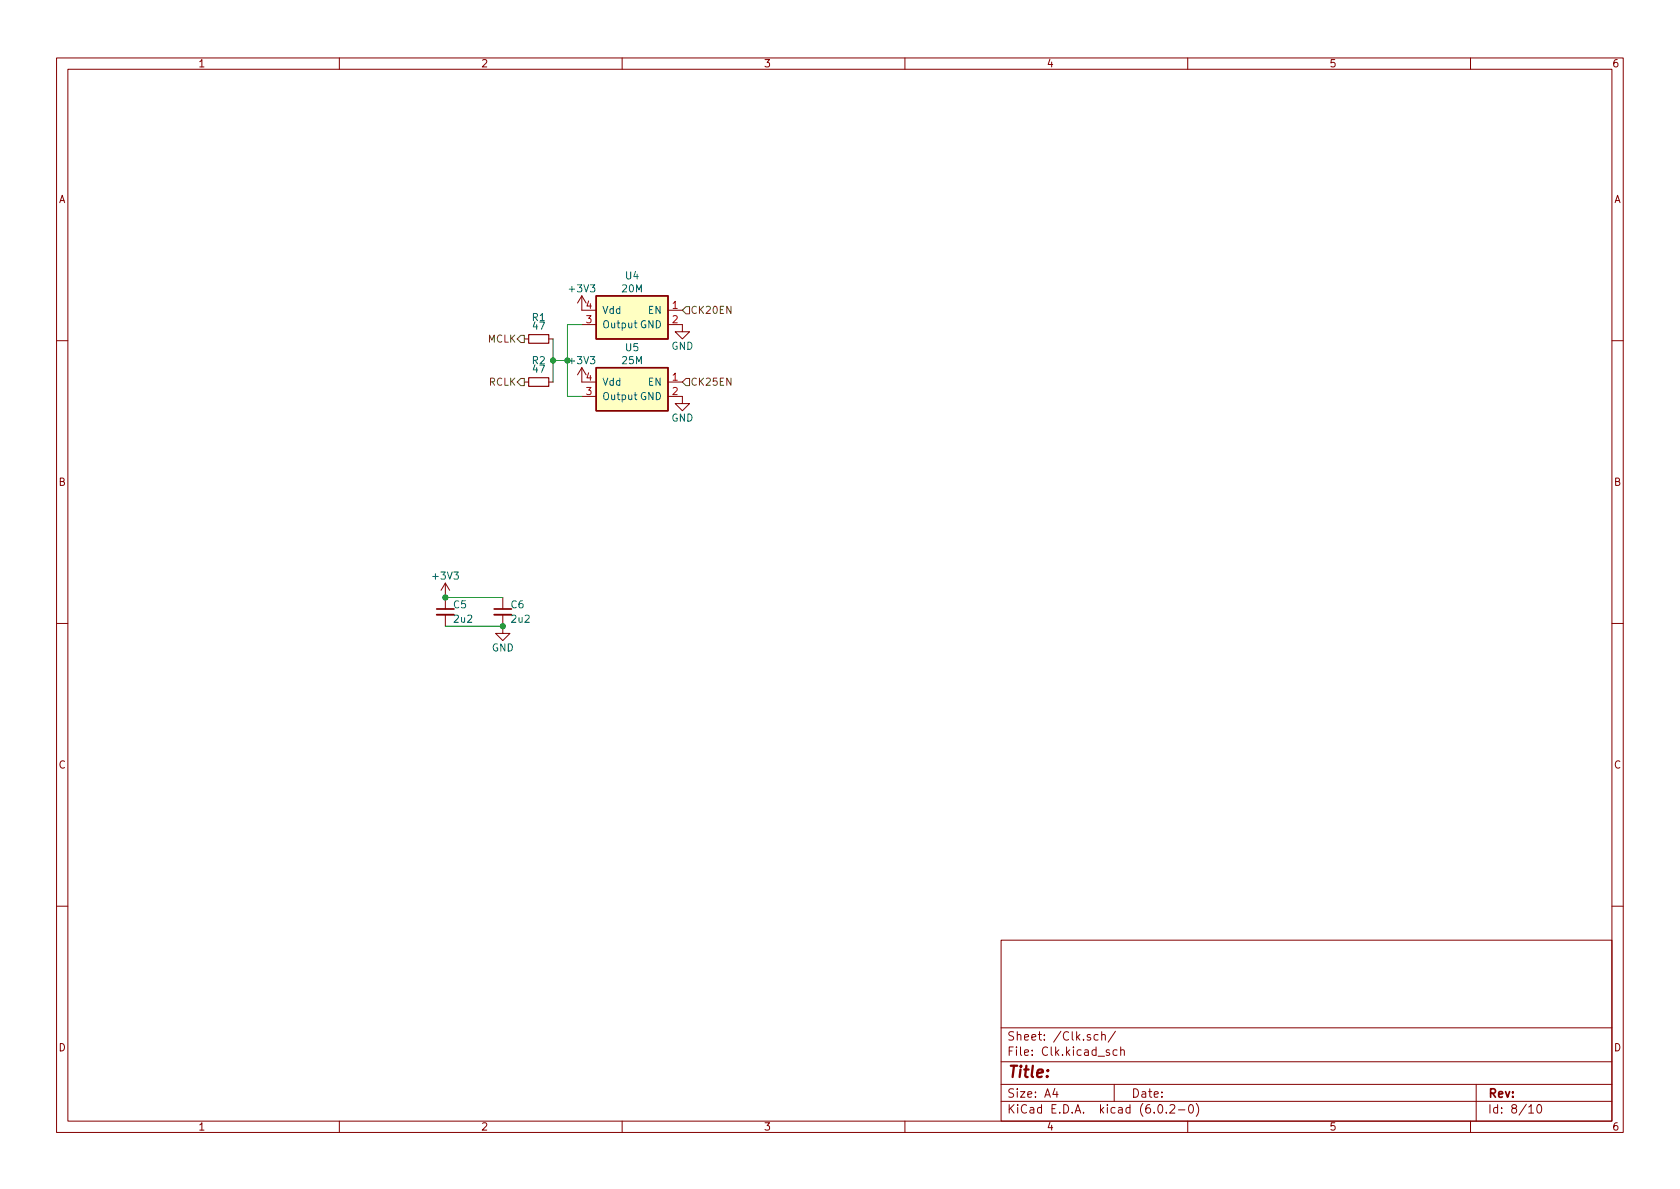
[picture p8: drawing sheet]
(kicad_sch (version 20211123) (generator eeschema)

 (paper "A4")

 (lib_symbols
  (symbol "Device:C_Small" (pin_numbers hide) (pin_names (offset 0.254) hide) (in_bom yes) (on_board yes)
   (property "Reference" "C" (id 0) (at 0.254 1.778 0) (effects (font (size 1.27 1.27)) (justify left)))
   (property "Value" "C_Small" (id 1) (at 0.254 -2.032 0) (effects (font (size 1.27 1.27)) (justify left)))
   (property "Footprint" "" (id 2) (at 0 0 0) (effects (font (size 1.27 1.27)) hide))
   (property "Datasheet" "~" (id 3) (at 0 0 0) (effects (font (size 1.27 1.27)) hide))
   (symbol "C_Small_0_1"
    (polyline (pts (xy -1.524 -0.508) (xy 1.524 -0.508)) (stroke (width 0.3302) (type default) (color 0 0 0 0)) (fill (type none)))
    (polyline (pts (xy -1.524 0.508) (xy 1.524 0.508)) (stroke (width 0.3048) (type default) (color 0 0 0 0)) (fill (type none))))
   (symbol "C_Small_1_1"
    (pin passive line (at 0 2.54 270) (length 2.032) (name "~" (effects (font (size 1.27 1.27)))) (number "1" (effects (font (size 1.27 1.27)))))
    (pin passive line (at 0 -2.54 90) (length 2.032) (name "~" (effects (font (size 1.27 1.27)))) (number "2" (effects (font (size 1.27 1.27)))))))
  (symbol "Device:R_Small" (pin_numbers hide) (pin_names (offset 0.254) hide) (in_bom yes) (on_board yes)
   (property "Reference" "R" (id 0) (at 0.762 0.508 0) (effects (font (size 1.27 1.27)) (justify left)))
   (property "Value" "R_Small" (id 1) (at 0.762 -1.016 0) (effects (font (size 1.27 1.27)) (justify left)))
   (property "Footprint" "" (id 2) (at 0 0 0) (effects (font (size 1.27 1.27)) hide))
   (property "Datasheet" "~" (id 3) (at 0 0 0) (effects (font (size 1.27 1.27)) hide))
   (symbol "R_Small_0_1"
    (rectangle (start -0.762 1.778) (end 0.762 -1.778) (stroke (width 0.2032) (type default) (color 0 0 0 0)) (fill (type none))))
   (symbol "R_Small_1_1"
    (pin passive line (at 0 2.54 270) (length 0.762) (name "~" (effects (font (size 1.27 1.27)))) (number "1" (effects (font (size 1.27 1.27)))))
    (pin passive line (at 0 -2.54 90) (length 0.762) (name "~" (effects (font (size 1.27 1.27)))) (number "2" (effects (font (size 1.27 1.27)))))))
  (symbol "GW_Logic:Oscillator_4P" (pin_names (offset 1.016)) (in_bom yes) (on_board yes)
   (property "Reference" "U" (id 0) (at 0 6.35 0) (effects (font (size 1.27 1.27))))
   (property "Value" "Oscillator_4P" (id 1) (at 0 -3.81 0) (effects (font (size 1.27 1.27))))
   (property "Footprint" "" (id 2) (at 0 0 0) (effects (font (size 1.27 1.27)) hide))
   (property "Datasheet" "" (id 3) (at 0 0 0) (effects (font (size 1.27 1.27)) hide))
   (symbol "Oscillator_4P_0_1"
    (rectangle (start -6.35 5.08) (end 6.35 -2.54) (stroke (width 0.254) (type default) (color 0 0 0 0)) (fill (type background))))
   (symbol "Oscillator_4P_1_1"
    (pin input line (at -8.89 2.54 0) (length 2.54) (name "EN" (effects (font (size 1.27 1.27)))) (number "1" (effects (font (size 1.27 1.27)))))
    (pin power_in line (at -8.89 0 0) (length 2.54) (name "GND" (effects (font (size 1.27 1.27)))) (number "2" (effects (font (size 1.27 1.27)))))
    (pin output line (at 8.89 0 180) (length 2.54) (name "Output" (effects (font (size 1.27 1.27)))) (number "3" (effects (font (size 1.27 1.27)))))
    (pin power_in line (at 8.89 2.54 180) (length 2.54) (name "Vdd" (effects (font (size 1.27 1.27)))) (number "4" (effects (font (size 1.27 1.27)))))))
  (symbol "power:+3V3" (power) (pin_names (offset 0)) (in_bom yes) (on_board yes)
   (property "Reference" "#PWR" (id 0) (at 0 -3.81 0) (effects (font (size 1.27 1.27)) hide))
   (property "Value" "+3V3" (id 1) (at 0 3.556 0) (effects (font (size 1.27 1.27))))
   (property "Footprint" "" (id 2) (at 0 0 0) (effects (font (size 1.27 1.27)) hide))
   (property "Datasheet" "" (id 3) (at 0 0 0) (effects (font (size 1.27 1.27)) hide))
   (symbol "+3V3_0_1"
    (polyline (pts (xy -0.762 1.27) (xy 0 2.54)) (stroke (width 0) (type default) (color 0 0 0 0)) (fill (type none)))
    (polyline (pts (xy 0 0) (xy 0 2.54)) (stroke (width 0) (type default) (color 0 0 0 0)) (fill (type none)))
    (polyline (pts (xy 0 2.54) (xy 0.762 1.27)) (stroke (width 0) (type default) (color 0 0 0 0)) (fill (type none))))
   (symbol "+3V3_1_1"
    (pin power_in line (at 0 0 90) (length 0) hide (name "+3V3" (effects (font (size 1.27 1.27)))) (number "1" (effects (font (size 1.27 1.27)))))))
  (symbol "power:GND" (power) (pin_names (offset 0)) (in_bom yes) (on_board yes)
   (property "Reference" "#PWR" (id 0) (at 0 -6.35 0) (effects (font (size 1.27 1.27)) hide))
   (property "Value" "GND" (id 1) (at 0 -3.81 0) (effects (font (size 1.27 1.27))))
   (property "Footprint" "" (id 2) (at 0 0 0) (effects (font (size 1.27 1.27)) hide))
   (property "Datasheet" "" (id 3) (at 0 0 0) (effects (font (size 1.27 1.27)) hide))
   (symbol "GND_0_1"
    (polyline (pts (xy 0 0) (xy 0 -1.27) (xy 1.27 -1.27) (xy 0 -2.54) (xy -1.27 -1.27) (xy 0 -1.27)) (stroke (width 0) (type default) (color 0 0 0 0)) (fill (type none))))
   (symbol "GND_1_1"
    (pin power_in line (at 0 0 270) (length 0) hide (name "GND" (effects (font (size 1.27 1.27)))) (number "1" (effects (font (size 1.27 1.27))))))))

 (junction (at 97.79 63.5) (diameter 0) (color 0 0 0 0))
 (junction (at 100.33 63.5) (diameter 0) (color 0 0 0 0))
 (junction (at 88.9 110.49) (diameter 0) (color 0 0 0 0))
 (junction (at 78.74 105.41) (diameter 0) (color 0 0 0 0))

 (wire (pts (xy 78.74 110.49) (xy 88.9 110.49)) (stroke (width 0) (type default) (color 0 0 0 0)))
 (wire (pts (xy 100.33 69.85) (xy 100.33 63.5)) (stroke (width 0) (type default) (color 0 0 0 0)))
 (wire (pts (xy 97.79 63.5) (xy 100.33 63.5)) (stroke (width 0) (type default) (color 0 0 0 0)))
 (wire (pts (xy 100.33 57.15) (xy 102.87 57.15)) (stroke (width 0) (type default) (color 0 0 0 0)))
 (wire (pts (xy 97.79 67.31) (xy 97.79 63.5)) (stroke (width 0) (type default) (color 0 0 0 0)))
 (wire (pts (xy 78.74 105.41) (xy 88.9 105.41)) (stroke (width 0) (type default) (color 0 0 0 0)))
 (wire (pts (xy 97.79 63.5) (xy 97.79 59.69)) (stroke (width 0) (type default) (color 0 0 0 0)))
 (wire (pts (xy 100.33 63.5) (xy 100.33 57.15)) (stroke (width 0) (type default) (color 0 0 0 0)))
 (wire (pts (xy 102.87 69.85) (xy 100.33 69.85)) (stroke (width 0) (type default) (color 0 0 0 0)))

 (hierarchical_label "CK25EN" (shape input) (at 120.65 67.31 0) (effects (font (size 1.27 1.27)) (justify left)))
 (hierarchical_label "RCLK" (shape output) (at 92.71 67.31 180) (effects (font (size 1.27 1.27)) (justify right)))
 (hierarchical_label "CK20EN" (shape input) (at 120.65 54.61 0) (effects (font (size 1.27 1.27)) (justify left)))
 (hierarchical_label "MCLK" (shape output) (at 92.71 59.69 180) (effects (font (size 1.27 1.27)) (justify right)))

 (symbol (lib_id "Device:C_Small") (at 78.74 107.95 0) (unit 1) (in_bom yes) (on_board yes)
  (property "Reference" "C5" (id 0) (at 80.01 106.68 0) (effects (font (size 1.27 1.27)) (justify left)))
  (property "Value" "2u2" (id 1) (at 80.01 109.22 0) (effects (font (size 1.27 1.27)) (justify left)))
  (property "Footprint" "stdpads:C_0603" (id 2) (at 78.74 107.95 0) (effects (font (size 1.27 1.27)) hide))
  (property "Datasheet" "~" (id 3) (at 78.74 107.95 0) (effects (font (size 1.27 1.27)) hide))
  (property "LCSC Part" "C23630" (id 4) (at 78.74 107.95 0) (effects (font (size 1.27 1.27)) hide)) (pin "1") (pin "2"))

 (symbol (lib_id "power:+3V3") (at 78.74 105.41 0) (unit 1) (in_bom yes) (on_board yes)
  (property "Reference" "#PWR0122" (id 0) (at 78.74 109.22 0) (effects (font (size 1.27 1.27)) hide))
  (property "Value" "+3V3" (id 1) (at 78.74 101.6 0))
  (property "Footprint" "" (id 2) (at 78.74 105.41 0) (effects (font (size 1.27 1.27)) hide))
  (property "Datasheet" "" (id 3) (at 78.74 105.41 0) (effects (font (size 1.27 1.27)) hide)) (pin "1"))

 (symbol (lib_id "Device:C_Small") (at 88.9 107.95 0) (unit 1) (in_bom yes) (on_board yes)
  (property "Reference" "C6" (id 0) (at 90.17 106.68 0) (effects (font (size 1.27 1.27)) (justify left)))
  (property "Value" "2u2" (id 1) (at 90.17 109.22 0) (effects (font (size 1.27 1.27)) (justify left)))
  (property "Footprint" "stdpads:C_0603" (id 2) (at 88.9 107.95 0) (effects (font (size 1.27 1.27)) hide))
  (property "Datasheet" "~" (id 3) (at 88.9 107.95 0) (effects (font (size 1.27 1.27)) hide))
  (property "LCSC Part" "C23630" (id 4) (at 88.9 107.95 0) (effects (font (size 1.27 1.27)) hide)) (pin "1") (pin "2"))

 (symbol (lib_id "power:GND") (at 88.9 110.49 0) (mirror y) (unit 1) (in_bom yes) (on_board yes)
  (property "Reference" "#PWR0123" (id 0) (at 88.9 116.84 0) (effects (font (size 1.27 1.27)) hide))
  (property "Value" "GND" (id 1) (at 88.9 114.3 0))
  (property "Footprint" "" (id 2) (at 88.9 110.49 0) (effects (font (size 1.27 1.27)) hide))
  (property "Datasheet" "" (id 3) (at 88.9 110.49 0) (effects (font (size 1.27 1.27)) hide)) (pin "1"))

 (symbol (lib_id "Device:R_Small") (at 95.25 59.69 270) (unit 1) (in_bom yes) (on_board yes)
  (property "Reference" "R1" (id 0) (at 95.25 55.88 90))
  (property "Value" "47" (id 1) (at 95.25 58.42 90) (effects (font (size 1.27 1.27)) (justify bottom)))
  (property "Footprint" "stdpads:R_0603" (id 2) (at 95.25 59.69 0) (effects (font (size 1.27 1.27)) hide))
  (property "Datasheet" "~" (id 3) (at 95.25 59.69 0) (effects (font (size 1.27 1.27)) hide))
  (property "LCSC Part" "C23182" (id 4) (at 95.25 59.69 0) (effects (font (size 1.27 1.27)) hide)) (pin "1") (pin "2"))

 (symbol (lib_id "Device:R_Small") (at 95.25 67.31 270) (unit 1) (in_bom yes) (on_board yes)
  (property "Reference" "R2" (id 0) (at 95.25 63.5 90))
  (property "Value" "47" (id 1) (at 95.25 66.04 90) (effects (font (size 1.27 1.27)) (justify bottom)))
  (property "Footprint" "stdpads:R_0603" (id 2) (at 95.25 67.31 0) (effects (font (size 1.27 1.27)) hide))
  (property "Datasheet" "~" (id 3) (at 95.25 67.31 0) (effects (font (size 1.27 1.27)) hide))
  (property "LCSC Part" "C23182" (id 4) (at 95.25 67.31 0) (effects (font (size 1.27 1.27)) hide)) (pin "1") (pin "2"))

 (symbol (lib_id "power:GND") (at 120.65 57.15 0) (unit 1) (in_bom yes) (on_board yes)
  (property "Reference" "#PWR0113" (id 0) (at 120.65 63.5 0) (effects (font (size 1.27 1.27)) hide))
  (property "Value" "GND" (id 1) (at 120.65 60.96 0))
  (property "Footprint" "" (id 2) (at 120.65 57.15 0) (effects (font (size 1.27 1.27)) hide))
  (property "Datasheet" "" (id 3) (at 120.65 57.15 0) (effects (font (size 1.27 1.27)) hide)) (pin "1"))

 (symbol (lib_id "power:GND") (at 120.65 69.85 0) (unit 1) (in_bom yes) (on_board yes)
  (property "Reference" "#PWR0114" (id 0) (at 120.65 76.2 0) (effects (font (size 1.27 1.27)) hide))
  (property "Value" "GND" (id 1) (at 120.65 73.66 0))
  (property "Footprint" "" (id 2) (at 120.65 69.85 0) (effects (font (size 1.27 1.27)) hide))
  (property "Datasheet" "" (id 3) (at 120.65 69.85 0) (effects (font (size 1.27 1.27)) hide)) (pin "1"))

 (symbol (lib_id "power:+3V3") (at 102.87 67.31 0) (unit 1) (in_bom yes) (on_board yes)
  (property "Reference" "#PWR0116" (id 0) (at 102.87 71.12 0) (effects (font (size 1.27 1.27)) hide))
  (property "Value" "+3V3" (id 1) (at 102.87 63.5 0))
  (property "Footprint" "" (id 2) (at 102.87 67.31 0) (effects (font (size 1.27 1.27)) hide))
  (property "Datasheet" "" (id 3) (at 102.87 67.31 0) (effects (font (size 1.27 1.27)) hide)) (pin "1"))

 (symbol (lib_id "power:+3V3") (at 102.87 54.61 0) (unit 1) (in_bom yes) (on_board yes)
  (property "Reference" "#PWR0117" (id 0) (at 102.87 58.42 0) (effects (font (size 1.27 1.27)) hide))
  (property "Value" "+3V3" (id 1) (at 102.87 50.8 0))
  (property "Footprint" "" (id 2) (at 102.87 54.61 0) (effects (font (size 1.27 1.27)) hide))
  (property "Datasheet" "" (id 3) (at 102.87 54.61 0) (effects (font (size 1.27 1.27)) hide)) (pin "1"))

 (symbol (lib_id "GW_Logic:Oscillator_4P") (at 111.76 69.85 0) (mirror y) (unit 1) (in_bom yes) (on_board yes)
  (property "Reference" "U5" (id 0) (at 111.76 62.23 0) (effects (font (size 1.27 1.27)) (justify bottom)))
  (property "Value" "25M" (id 1) (at 111.76 63.5 0))
  (property "Footprint" "stdpads:Crystal_SMD_3225-4Pin_3.2x2.5mm" (id 2) (at 111.76 69.85 0) (effects (font (size 1.27 1.27)) hide))
  (property "Datasheet" "" (id 3) (at 111.76 69.85 0) (effects (font (size 1.27 1.27)) hide))
  (property "LCSC Part" "C32526" (id 4) (at 111.76 69.85 0) (effects (font (size 1.27 1.27)) hide)) (pin "1") (pin "2") (pin "3") (pin "4"))

 (symbol (lib_id "GW_Logic:Oscillator_4P") (at 111.76 57.15 0) (mirror y) (unit 1) (in_bom yes) (on_board yes)
  (property "Reference" "U4" (id 0) (at 111.76 49.53 0) (effects (font (size 1.27 1.27)) (justify bottom)))
  (property "Value" "20M" (id 1) (at 111.76 50.8 0))
  (property "Footprint" "stdpads:Crystal_SMD_3225-4Pin_3.2x2.5mm" (id 2) (at 111.76 57.15 0) (effects (font (size 1.27 1.27)) hide))
  (property "Datasheet" "" (id 3) (at 111.76 57.15 0) (effects (font (size 1.27 1.27)) hide))
  (property "LCSC Part" "C32529" (id 4) (at 111.76 57.15 0) (effects (font (size 1.27 1.27)) hide)) (pin "1") (pin "2") (pin "3") (pin "4")))
